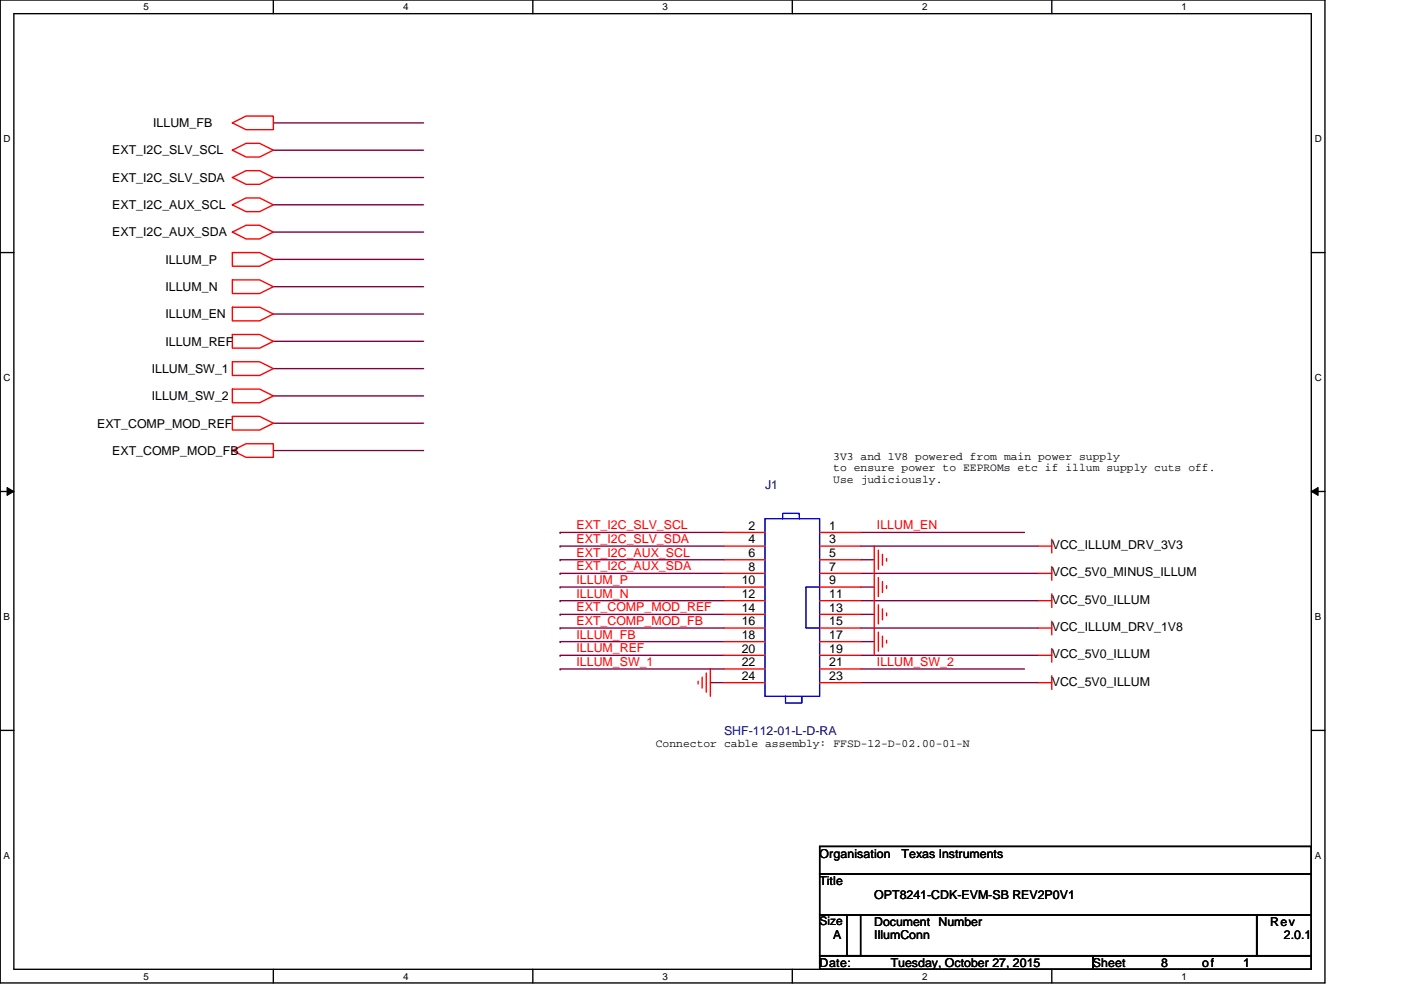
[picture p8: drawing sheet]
<svg xmlns="http://www.w3.org/2000/svg" width="297mm" height="210mm" viewBox="0 0 297 210" stroke-linecap="round" stroke-linejoin="round" font-family="sans-serif">
<path d="M0 0h280.9v208.5h-280.9zM2.9 2.9h275.1v202.7h-275.1z" fill="none" stroke="#000" stroke-width=".29"/>
<g fill="#fff">
<path d="M30.4 .3h1.2v2.3h-1.2z"/>
<path d="M30.4 205.9h1.2v2.3h-1.2z"/>
</g>
<path d="M58 0v2.9M58 205.6v2.9" fill="none" stroke="#000" stroke-width=".29"/>
<g fill="#fff">
<path d="M85.5 .3h1.1v2.3h-1.1z"/>
<path d="M85.5 205.9h1.1v2.3h-1.1z"/>
</g>
<path d="M113 0v2.9M113 205.6v2.9" fill="none" stroke="#000" stroke-width=".29"/>
<g fill="#fff">
<path d="M140.5 .3h1.1v2.3h-1.1z"/>
<path d="M140.5 205.9h1.1v2.3h-1.1z"/>
</g>
<path d="M168 0v2.9M168 205.6v2.9" fill="none" stroke="#000" stroke-width=".29"/>
<g fill="#fff">
<path d="M195.5 .3h1.1v2.3h-1.1z"/>
<path d="M195.5 205.9h1.1v2.3h-1.1z"/>
</g>
<path d="M223 0v2.9M223 205.6v2.9" fill="none" stroke="#000" stroke-width=".29"/>
<g fill="#fff">
<path d="M250.5 .3h1.2v2.3h-1.2z"/>
<path d="M250.5 205.9h1.2v2.3h-1.2z"/>
<path d="M.8 28.2h1.5v2.4h-1.5z"/>
<path d="M278.7 28.2h1.5v2.4h-1.5z"/>
<path d="M.8 78.9h1.5v2.3h-1.5z"/>
<path d="M278.7 78.9h1.5v2.3h-1.5z"/>
</g>
<path d="M0 53.6h2.9M278 53.6h2.9" fill="none" stroke="#000" stroke-width=".29"/>
<g fill="#fff">
<path d="M.8 129.6h1.4v2.3h-1.4z"/>
<path d="M278.7 129.6h1.4v2.3h-1.4z"/>
</g>
<path d="M0 104.2h2.9M278 104.2h2.9" fill="none" stroke="#000" stroke-width=".29"/>
<path d="M1.5 103.4l1.4 .8-1.4 .9zM278 104.2l1.5-.8v1.7z" fill="#000" stroke="#000" stroke-width=".21"/>
<g fill="#fff">
<path d="M.8 180.3h1.4v2.3h-1.4z"/>
<path d="M278.7 180.3h1.4v2.3h-1.4z"/>
</g>
<path d="M0 154.9h2.9M278 154.9h2.9M173.8 179.5h104.2v5.8h-104.2zM173.8 185.3h104.2v8.7h-104.2zM173.8 194h8.7v8.7h-8.7zM179.6 194h86.8v8.7h-86.8zM266.4 194h11.6v8.7h-11.6zM173.8 202.7h57.9v2.9h-57.9zM231.7 202.7h46.3v2.9h-46.3z" fill="none" stroke="#000" stroke-width=".29"/>
<g fill="none" stroke="#800040" stroke-width=".29">
<path d="M58 31.9h31.8M58 37.6h31.8M58 26.1h31.8M58 43.4h31.8M58 49.2h31.8M58 55h31.8M58 60.8h31.8M58 66.6h31.8M58 72.4h31.8M58 78.2h31.8M58 84h31.8M58 89.8h31.8"/>
<path d="M58 95.6h31.8M118.8 112.9h.1M118.8 115.8h.1M118.8 118.7h.1M118.8 112.9h34.7M118.8 115.8h34.7M118.8 118.7h34.7M182.5 118.7h2.9M182.5 115.8h37.6M182.5 112.9h34.7M118.8 121.6h.1M118.8 124.5h.1"/>
<path d="M118.8 127.4h.1M118.8 139h.1M118.8 136.1h.1M118.8 130.3h.1M118.8 133.2h.1M118.8 121.6h34.7M118.8 124.5h34.7M118.8 127.4h34.7M118.8 139h34.7M118.8 136.1h34.7M118.8 130.3h34.7M118.8 133.2h34.7"/>
<path d="M182.5 124.5h2.9M182.5 130.3h2.9M182.5 136.1h2.9M182.5 121.6h37.6M182.5 127.4h37.6M182.5 133.2h37.6M182.5 139h37.6M118.8 141.9h.1M118.8 141.9h34.7M150.6 144.8h2.9M182.5 141.9h34.7M182.5 144.8h37.6"/>
</g>
<g fill="none" stroke="#f00" stroke-width=".29">
<path d="M49.3 26.1l2.9-1.5h5.8v2.9h-5.8zM49.3 31.9l2.9-1.5h2.9l2.9 1.5-2.9 1.4h-2.9zM49.3 37.6l2.9-1.4h2.9l2.9 1.4-2.9 1.5h-2.9zM49.3 43.4l2.9-1.4h2.9l2.9 1.4-2.9 1.5h-2.9zM49.3 49.2l2.9-1.4h2.9l2.9 1.4-2.9 1.5h-2.9zM49.3 53.6h5.8l2.9 1.4-2.9 1.5h-5.8zM49.3 59.4h5.8l2.9 1.4-2.9 1.5h-5.8zM49.3 65.2h5.8l2.9 1.4-2.9 1.5h-5.8zM49.3 70.9h5.8l2.9 1.5-2.9 1.4h-5.8zM49.3 76.7h5.8l2.9 1.5-2.9 1.4h-5.8zM49.3 82.5h5.8l2.9 1.5-2.9 1.4h-5.8zM49.3 88.3h5.8l2.9 1.5-2.9 1.4h-5.8z"/>
<path d="M49.3 95.6l2.9-1.5h5.8v2.9h-5.8zM153.5 112.9h8.7M153.5 115.8h8.7M153.5 118.7h8.7M173.8 112.9h8.7M173.8 115.8h8.7M173.8 118.7h8.7M185.4 115.8v23.2M186.2 116.7v4M187.1 117.6v2.3M188 118.4v.6M220.1 115.8h2.9"/>
<path d="M223 114.4v2.9M153.5 121.6h8.7M153.5 124.5h8.7M153.5 127.4h8.7M153.5 130.3h8.7M153.5 133.2h8.7M153.5 136.1h8.7M153.5 139h8.7M173.8 121.6h8.7M173.8 124.5h8.7M173.8 127.4h8.7M173.8 130.3h8.7"/>
<path d="M173.8 133.2h8.7M173.8 136.1h8.7M173.8 139h8.7M186.2 122.5v4M186.2 128.3v4M186.2 134.1v4M187.1 123.4v2.3M187.1 129.1v2.4M187.1 134.9v2.4M188 124.2v.6M188 130v.6M188 135.8v.6"/>
<path d="M220.1 133.2h2.9M220.1 121.6h2.9M220.1 127.4h2.9M220.1 139h2.9M223 131.8v2.8M223 120.2v2.9M223 126v2.9M223 137.5v2.9M148 144.5v.6M148.9 143.6v2.3M149.7 142.8v4M150.6 141.9v5.8"/>
<path d="M153.5 141.9h8.7M153.5 144.8h8.7M173.8 141.9h8.7M173.8 144.8h8.7M220.1 144.8h2.9M223 143.3v2.9"/>
</g>
<path d="M162.2 110h11.6v37.7h-11.6zM166 110v-1.1h3.4v1.1M173.8 124.5h-2.9v8.7h2.9M166.5 147.7v1.4h3.5v-1.4" fill="none" stroke="#00f" stroke-width=".29"/>
<g font-size="2.6">
<text x="32.5" y="27">ILLUM_FB</text>
<text x="23.8" y="32.8">EXT_I2C_SLV_SCL</text>
<text x="23.8" y="38.6">EXT_I2C_SLV_SDA</text>
<text x="23.8" y="44.3">EXT_I2C_AUX_SCL</text>
<text x="23.8" y="50.1">EXT_I2C_AUX_SDA</text>
<text x="35.1" y="55.9">ILLUM_P</text>
<text x="35.1" y="61.7">ILLUM_N</text>
<text x="35.1" y="67.5">ILLUM_EN</text>
<text x="35.1" y="73.3">ILLUM_REF</text>
<text x="32.2" y="79.1">ILLUM_SW_1</text>
<text x="32.2" y="84.9">ILLUM_SW_2</text>
<text x="20.6" y="90.7">EXT_COMP_MOD_REF</text>
<text x="23.8" y="96.5">EXT_COMP_MOD_FB</text>
<text x="158.7" y="112.3">2</text>
<text x="175.8" y="112.3">1</text>
<text x="158.7" y="115.2">4</text>
<text x="158.7" y="118.1">6</text>
<text x="175.8" y="115.2">3</text>
<text x="175.8" y="118.1">5</text>
<text x="223" y="116.4">VCC_ILLUM_DRV_3V3</text>
<text x="157.3" y="123.9">10</text>
<text x="158.7" y="121">8</text>
<text x="175.8" y="121">7</text>
<text x="175.8" y="123.9">9</text>
<text x="223" y="122.2">VCC_5V0_MINUS_ILLUM</text>
<text x="157.3" y="126.8">12</text>
<text x="157.3" y="129.7">14</text>
<text x="175.8" y="126.8">11</text>
<text x="175.8" y="129.7">13</text>
<text x="223" y="128">VCC_5V0_ILLUM</text>
<text x="157.3" y="132.6">16</text>
<text x="157.3" y="135.5">18</text>
<text x="175.8" y="132.6">15</text>
<text x="175.8" y="135.5">17</text>
<text x="223" y="133.8">VCC_ILLUM_DRV_1V8</text>
<text x="157.3" y="138.4">20</text>
<text x="157.3" y="141.3">22</text>
<text x="175.8" y="138.4">19</text>
<text x="175.8" y="141.3">21</text>
<text x="223" y="139.6">VCC_5V0_ILLUM</text>
<text x="157.3" y="144.2">24</text>
<text x="175.8" y="144.2">23</text>
<text x="223" y="145.4">VCC_5V0_ILLUM</text>
<text x="173.8" y="181.9">Organisation</text>
<text x="191.2" y="181.9">Texas Instruments</text>
<text x="173.8" y="187.7">Title</text>
<text x="185.4" y="190.6">OPT8241-CDK-EVM-SB REV2P0V1</text>
<text x="185.4" y="196.4">Document Number</text>
<text x="269.3" y="196.4">Rev</text>
<text x="176.7" y="199.3">A</text>
<text x="185.4" y="199.3">IllumConn</text>
<text x="272.2" y="199.3">2.0.1</text>
<text x="173.8" y="205.1">Date:</text>
<text x="188.8" y="205.1">Tuesday, October 27, 2015</text>
<text x="231.7" y="205.1">Sheet</text>
<text x="246.2" y="205.1">8</text>
<text x="254.9" y="205.1">of</text>
<text x="263.5" y="205.1">1</text>
</g>
<g font-size="2.6" fill="#000080">
<text x="162.2" y="103.7">J1</text>
<text x="153.5" y="155.8">SHF-112-01-L-D-RA</text>
</g>
<g font-size="2.6" fill="#f00">
<text x="122.2" y="112.3">EXT_I2C_SLV_SCL</text>
<text x="185.9" y="112.3">ILLUM_EN</text>
<text x="122.2" y="115.2">EXT_I2C_SLV_SDA</text>
<text x="122.2" y="118.1">EXT_I2C_AUX_SCL</text>
<text x="122.2" y="121">EXT_I2C_AUX_SDA</text>
<text x="122.2" y="123.9">ILLUM_P</text>
<text x="122.2" y="126.8">ILLUM_N</text>
<text x="122.2" y="129.7">EXT_COMP_MOD_REF</text>
<text x="122.2" y="135.4">ILLUM_FB</text>
<text x="122.2" y="132.6">EXT_COMP_MOD_FB</text>
<text x="122.2" y="138.3">ILLUM_REF</text>
<text x="122.2" y="141.2">ILLUM_SW_1</text>
<text x="185.9" y="141.2">ILLUM_SW_2</text>
</g>
<text font-size="2.5" x="173.8" y="196.3">Size</text>
<g font-size="2.4">
<text x="176.7" y="97.6">3V3 and 1V8 powered from main power supply</text>
<text x="176.7" y="100">to ensure power to EEPROMs etc if illum supply cuts off.</text>
<text x="176.7" y="102.4">Use judiciously.</text>
<text x="139" y="158.4">Connector cable assembly: FFSD-12-D-02.00-01-N</text>
</g>
<g font-size="2.1">
<text x="30.4" y="2.2">5</text>
<text x="85.5" y="2.2">4</text>
<text x="140.5" y="2.2">3</text>
<text x="195.5" y="2.2">2</text>
<text x="250.5" y="2.2">1</text>
<text x=".8" y="30.1">D</text>
<text x="278.7" y="30.1">D</text>
<text x=".8" y="80.8">C</text>
<text x="278.7" y="80.8">C</text>
<text x=".8" y="131.5">B</text>
<text x="278.7" y="131.5">B</text>
<text x=".8" y="182.1">A</text>
<text x="278.7" y="182.1">A</text>
<text x="30.4" y="207.8">5</text>
<text x="85.5" y="207.8">4</text>
<text x="140.5" y="207.8">3</text>
<text x="195.5" y="207.8">2</text>
<text x="250.5" y="207.8">1</text>
</g>
</svg>
